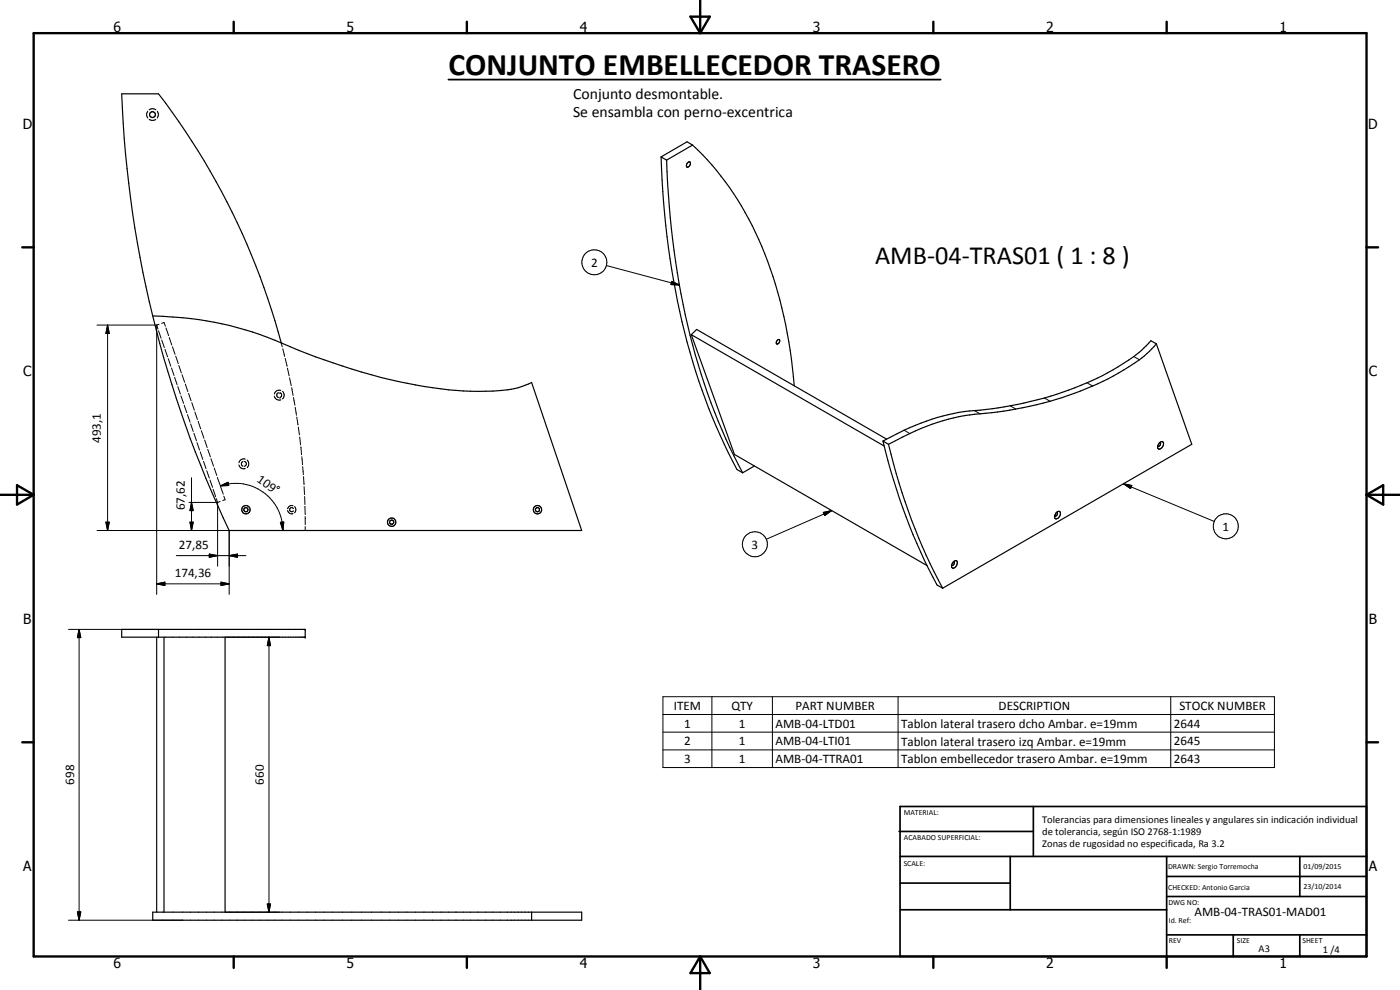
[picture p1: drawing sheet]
<svg xmlns="http://www.w3.org/2000/svg" width="420mm" height="297mm" viewBox="0 0 420 297" stroke-linecap="round" stroke-linejoin="round" font-family="sans-serif">
<g fill="none" stroke="#000" stroke-width=".35">
<path d="M198.4 47.1l1.7 .9M198.4 47.1a230.9 230.9 0 0 0 14.4 75.6l4.6 10.6 3.8 7.6 1.7 1M200.1 48a229 229 0 0 0 14.3 75.6 157.9 157.9 0 0 0 8.5 18.3M206.3 48.9l.6-.3a.89 .89 0 0 1 .1 1 .89 .89 0 0 1-.9 .4zM207.8 43.5l-1.6-1-7.8 4.6M207.8 43.5l-7.7 4.5M207.8 43.5a91.6 91.6 0 0 1 24.9 41.7 143.4 143.4 0 0 1 5.7 30.6M45.8 94.8a103.9 103.9 0 0 1 43.9 10.3 177.8 177.8 0 0 0 45 11.9 65 65 0 0 0 20.8-.7l4-1.5 15.1 44.4h-105.8a335.2 335.2 0 0 1-23-64.4zM45.8 94.8a327.7 327.7 0 0 1-9.3-66.6h11.1a212.7 212.7 0 0 1 36.8 74.7M207.5 100.4l12.9 36 57.8 33.3M207.5 100.4l1.6-1.6 57 32.9M207.5 100.4l57.8 33.4"/>
<path d="M233.2 102.2l.6-.3a.78 .78 0 0 1 .1 .9 .78 .78 0 0 1-.9 .3zM347 103.2l10.7 30.1-74.8 43.2M347 103.2l-1.6-1a37.6 37.6 0 0 1-11.4 8.8 100.4 100.4 0 0 1-34.5 11.4l-5.3 .7a64.4 64.4 0 0 0-29.2 9.2M347 103.2a34.1 34.1 0 0 1-9.7 7.8 102.1 102.1 0 0 1-44.7 13.3 68.2 68.2 0 0 0-26 9M226.4 139.8l-3.5 2.1M265 132.3l1.6 1M265 132.3a177.1 177.1 0 0 0 16.2 43.2l1.7 1M266.6 133.3a174.9 174.9 0 0 0 16.3 43.2M348.1 132.8a.71 .71 0 0 1 1-.1 .71 .71 0 0 1 0 1 .95 .95 0 0 1-.6 .9 .95 .95 0 0 1-1.1-.2l.1-.8zM348.1 132.8a.6 .6 0 0 1 .1 .8 .6 .6 0 0 1-.7 .2M316.9 153.9a.73 .73 0 0 1 1.1-.4 .73 .73 0 0 1 .1 1.1 1.03 1.03 0 0 1-1.5 .8v-.8zM317.1 153.7l.1 .1a.61 .61 0 0 1 0 .7 .61 .61 0 0 1-.7 .2"/>
<path d="M286 168.7l.4-.3a.62 .62 0 0 1 .8 0 .62 .62 0 0 1 .1 .8 1.21 1.21 0 0 1-1.6 1.1l-.1-.7zM286.2 168.5a.6 .6 0 0 1 .1 .8 .6 .6 0 0 1-.7 .2M36.5 188.8h55.1v2.4h-55.1zM47 191.2v82.5M47.6 188.8v2.4M49.2 191.2v82.5M67.6 191.2v82.5M45.8 273.7h128.8v2.4h-128.8zM159.5 273.7v2.4"/>
<circle cx="45.8" cy="34.4" r=".88"/>
<circle cx="73.8" cy="152.9" r=".62"/>
<circle cx="73.8" cy="152.9" r="1.25"/>
<circle cx="117.5" cy="156.7" r="1.25"/>
<circle cx="117.5" cy="156.7" r=".62"/>
<circle cx="161.3" cy="152.9" r="1.26"/>
<circle cx="161.3" cy="152.9" r=".63"/>
</g>
<g fill="none" stroke="#000" stroke-width=".3">
<path d="M44.4 33.4h-.1a1.7 1.7 0 0 0 .1 2M44.7 33l.9-.4 1.2 .4M44.7 35.8l.9 .3 1.2-.3M47.2 33.4a1.76 1.76 0 0 1 0 2M182 79.7l21.9 5.8M29.1 97.5h17.9M32.3 97.5l.5 2.5h-1zM32.3 97.5v61.7M47 97.5l.4 1.2M47 97.5v80.9M47.6 99.2l.7 2.3M47.7 97.3l-.7 .2"/>
<path d="M48.5 97l.7-.2 .4 1.1M49.8 98.4l.8 2.3M201.6 84.4l2.3 1.1-2.5-.1zM48.5 102l.8 2.3M49.5 104.8l.8 2.3M50.5 107.6l.8 2.3M50.8 101.3l.8 2.2M51.5 110.4l.7 2.2M51.8 104.1l.7 2.2M52.4 113.2l.8 2.2M52.7 106.8l.8 2.3M53.4 116l.7 2.2"/>
<path d="M53.7 109.6l.7 2.3M54.3 118.8l.8 2.2M54.6 112.4l.8 2.3M55.6 115.2l.8 2.3M56.6 118l.8 2.3M82.3 118.9a1.5 1.5 0 0 0 2 1.1M83.6 117.9a.72 .72 0 0 0-.6 .7 .72 .72 0 0 0 .6 .7M84 117.9h.1M84 119.3h.1M84 117.9a.73 .73 0 0 1 .5 .7 .73 .73 0 0 1-.5 .7M84.3 117.1a1.5 1.5 0 0 0-2 1.1M84.4 102.9l.3 1.2"/>
<path d="M84.8 117.4a1.49 1.49 0 0 1 0 2.3M84.9 104.6l.5 2.3M85.6 107.5l.5 2.4M86.3 110.4l.5 2.4M86.9 113.4l.5 2.3M87.5 116.3l.5 2.4M88.1 119.3l.4 2.3M313.5 119.4l1.7 1M326.2 114.9l1.7 .9M340.3 107l1.7 .9M55.3 121.6l.8 2.3M56.2 124.4l.9 2.3"/>
<path d="M57.2 127.2l.8 2.3M57.6 120.8l.7 2.3M58.2 130l.8 2.2M58.5 123.6l.8 2.3M59.1 132.8l.8 2.2M59.5 126.4l.7 2.3M60.1 135.6l.8 2.2M60.4 129.2l.8 2.3M61.1 138.4l.7 2.2M61.4 132l.8 2.3M62.3 134.8l.8 2.3M63.3 137.6l.8 2.3"/>
<path d="M71.7 139.5a1.48 1.48 0 0 0 1.9 1.1M72.9 138.5a.73 .73 0 0 0-.5 .7 .73 .73 0 0 0 .5 .7M73.4 138.5a.72 .72 0 0 1 .6 .7 .72 .72 0 0 1-.6 .7M73.6 137.8a1.49 1.49 0 0 0-1.9 1.1M74.2 138a1.58 1.58 0 0 1 0 2.3M88.6 122.2l.4 2.4M89.1 125.1l.3 2.4M89.5 128.1l.4 2.4M89.9 131.1l.3 2.4M90.3 134.1l.2 2.3M90.6 137l.2 2.4M90.8 140l.2 2.4"/>
<path d="M271.3 129.1l1.7 1M292.4 123.2l1.7 1M303.2 121.8l1.6 .9M29.1 159.2h39.7v19.2M31.8 156.7h1l-.5 2.5zM56.7 150.7h8.6M57 156.7h1l-.5 2.5zM57.5 150.7l.5 2.5h-1zM57.5 143.3v15.9M62 141.2l.8 2.2M63 144l.8 2.2M64 146.8l.7 2.2"/>
<path d="M64.3 140.4l.8 2.3M64.9 149.6l.4 1.1M65.2 143.3l.8 2.2M65.3 150.7v19.2M66.1 150.5l-.8 .2M66.1 145.8l2.3-1.1 .3 1zM66.1 145.8a14.2 14.2 0 0 1 18.8 13.4M66.2 146l.8 2.3M67.2 148.8l.4 1.1-.8 .3M84.1 156.7l1.1-.1-.3 2.6zM86.3 153.2a1.24 1.24 0 0 0 1.6 .9M87.9 151.8a1.21 1.21 0 0 0-1.6 .9"/>
<path d="M88 152.6l-.7-.3-.4 .4 .1 .6 .3 .2 .7-.2M88.4 152a1.19 1.19 0 0 1 0 1.8M91.1 143l.2 2.4M91.3 146l.1 2.4M91.4 149l.1 2.4M91.5 152l.1 2.4M91.6 155v2.4M91.6 158v1.2M247.1 153.8l2.5-.6-2.1 1.5zM249.6 153.2l-19.6 8.6M337.2 145.2l2.5 .5-.4 .9zM337.2 145.2l27.2 11.3"/>
<path d="M47 175.2l2.5-.5v1zM47 175.2h21.8M52.9 166.7h20.9M62.8 166.2l2.5 .5-2.5 .5zM66.3 174.7l2.5 .5-2.5 .5zM68.8 166.7l2.5-.5v1zM20.6 188.8h27M23.7 188.8l.5 2.5h-1zM23.7 188.8v87.3M67.6 191.2h16.3M80.7 191.2l.5 2.5h-1zM80.7 191.2v82.5"/>
<path d="M199 209h183.5v21.3h-183.5zM199 214.4h183.5M199 219.7h183.5M213.6 209v21.3M231.8 209v21.3M269.5 209v21.3M351.4 209v21.3M199 225h183.5M20.6 276.1h34.3M23.2 273.6h1l-.5 2.5zM67.6 273.7h16.3M80.2 271.2h1l-.5 2.5z"/>
<circle cx="178.3" cy="78.7" r="3.7"/>
<circle cx="367.9" cy="157.9" r="3.7"/>
<circle cx="226.6" cy="163.3" r="3.8"/>
</g>
<g fill="#000">
<circle cx="91.6" cy="188.8" r=".18"/>
<circle cx="91.6" cy="191.2" r=".18"/>
</g>
<g fill="none" stroke="#000" stroke-width=".71">
<path d="M10.1 9.9h400v277.1h-400zM70.1 6.5v3.4M140.1 6.5v3.4M207.2 5h5.8l-2.9 4.9zM210.1 0v9.9M280.1 6.5v3.4M350.1 6.5v3.4M6.7 74.2h3.4M410.1 74.2h3.5M.1 148.5h10M5.1 145.6l5 2.9-5 2.9zM410.1 148.5h10"/>
<path d="M410.1 148.5l5-2.9v5.8zM6.7 222.7h3.4M410.1 222.7h3.5M70.1 287v3.4M140.1 287v3.4M210.1 287v10M210.1 287l2.9 5h-5.8zM280.1 287v3.4M350.1 287v3.4"/>
</g>
<g fill="none" stroke="#000" stroke-width=".51">
<path d="M269.8 249.5h40.3M270.1 242h140v45h-140zM270.1 257h140M303.2 257v16M310.1 242v15M350.1 257v30M390.1 257v12M270.1 265h33.1M270.1 273h80M350.1 269h60M350.1 263h60M350.1 280.5h60"/>
<path d="M370.1 280.5v6.5M390.1 280.5v6.5"/>
</g>
<g fill="#000">
<path d="M201.6 84.4l2.3 1.1-2.5-.1zM32.3 97.5l.5 2.5h-1zM31.8 156.7h1l-.5 2.5zM57 156.7h1l-.5 2.5zM57.5 150.7l.5 2.5h-1zM66.1 145.8l2.3-1.1 .3 1zM84.1 156.7l1.1-.1-.3 2.6zM247.1 153.8l2.5-.6-2.1 1.5zM337.2 145.2l2.5 .5-.4 .9zM47 175.2l2.5-.5v1zM62.8 166.2l2.5 .5-2.5 .5zM66.3 174.7l2.5 .5-2.5 .5z"/>
<path d="M68.8 166.7l2.5-.5v1zM23.7 188.8l.5 2.5h-1zM80.7 191.2l.5 2.5h-1zM23.2 273.6h1l-.5 2.5zM80.2 271.2h1l-.5 2.5z"/>
</g>
<path d="M134.6 23.9h147.7" fill="none" stroke="#000" stroke-width=".53"/>
<text font-size="9.4" x="134.6" y="22.6">CONJUNTO EMBELLECEDOR TRASERO</text>
<text font-size="7.9" x="262.7" y="79.2">AMB-04-TRAS01 ( 1 : 8 )</text>
<g font-size="4.7">
<text x="172" y="29.8">Conjunto desmontable.</text>
<text x="172" y="35.2">Se ensambla con perno-excentrica</text>
</g>
<g font-size="4.2">
<text x="34" y="9.6">6</text>
<text x="104" y="9.6">5</text>
<text x="174" y="9.6">4</text>
<text x="244" y="9.6">3</text>
<text x="314" y="9.6">2</text>
<text x="384" y="9.6">1</text>
<text x="6.8" y="38.7">D</text>
<text x="410.6" y="38.7">D</text>
<text x="7" y="112.9">C</text>
<text x="410.8" y="112.9">C</text>
<text x="7" y="187.1">B</text>
<text x="410.8" y="187.1">B</text>
<text x="7" y="261.4">A</text>
<text x="410.8" y="261.4">A</text>
<text x="34" y="290.4">6</text>
<text x="104" y="290.4">5</text>
<text x="174" y="290.4">4</text>
<text x="244" y="290.4">3</text>
<text x="314" y="290.4">2</text>
<text x="384" y="290.4">1</text>
</g>
<g font-size="3.9">
<text x="177.4" y="80">2</text>
<text x="30.2" y="132.9" transform="rotate(-90 30.2 132.9)">493,1</text>
<text x="76.9" y="144.3" transform="rotate(35 76.9 144.3)">109°</text>
<text x="55.4" y="153.1" transform="rotate(-90 55.4 153.1)">67,62</text>
<text x="366.9" y="159.2">1</text>
<text x="53.7" y="164.6">27,85</text>
<text x="225.5" y="164.6">3</text>
<text x="52.4" y="173.1">174,36</text>
<text x="202.2" y="213">ITEM</text>
<text x="219.5" y="213">QTY</text>
<text x="238.7" y="213">PART NUMBER</text>
<text x="299.7" y="213">DESCRIPTION</text>
<text x="353.9" y="213">STOCK NUMBER</text>
<text x="205.3" y="218.3">1</text>
<text x="221.7" y="218.3">1</text>
<text x="232.7" y="218.3">AMB-04-LTD01</text>
<text x="270.4" y="218.4">Tablon lateral trasero dcho Ambar. e=19mm</text>
<text x="352.3" y="218.3">2644</text>
<text x="205.3" y="223.6">2</text>
<text x="221.7" y="223.6">1</text>
<text x="232.7" y="223.6">AMB-04-LTI01</text>
<text x="270.4" y="223.7">Tablon lateral trasero izq Ambar. e=19mm</text>
<text x="352.3" y="223.6">2645</text>
<text x="205.3" y="228.9">3</text>
<text x="221.7" y="228.9">1</text>
<text x="232.7" y="228.9">AMB-04-TTRA01</text>
<text x="270.4" y="229">Tablon embellecedor trasero Ambar. e=19mm</text>
<text x="352.3" y="228.9">2643</text>
<text x="22.2" y="235.5" transform="rotate(-90 22.2 235.5)">698</text>
<text x="79.2" y="235.5" transform="rotate(-90 79.2 235.5)">660</text>
<text x="358.5" y="275">AMB-04-TRAS01-MAD01</text>
</g>
<g font-size="3.1">
<text x="312.7" y="246.8">Tolerancias para dimensiones lineales y angulares sin indicación individual</text>
<text x="312.7" y="250.4">de tolerancia, según ISO 2768-1:1989</text>
<text x="312.7" y="254">Zonas de rugosidad no especificada, Ra 3.2</text>
<text x="377.7" y="285.6">A3</text>
<text x="397" y="285.9">1 /4</text>
</g>
<g font-size="2.4">
<text x="271.2" y="244.4">MATERIAL:</text>
<text x="271.3" y="252">ACABADO SUPERFICIAL:</text>
<text x="271.2" y="259.7">SCALE:</text>
<text x="350.6" y="260.8">DRAWN: Sergio Torremocha</text>
<text x="391.2" y="260.6">01/09/2015</text>
<text x="350.6" y="267">CHECKED: Antonio Garcia</text>
<text x="391.2" y="266.7">23/10/2014</text>
<text x="350.6" y="271.4">DWG NO:</text>
<text x="350.8" y="276.9">Id. Ref:</text>
<text x="350.8" y="282.8">REV</text>
<text x="371.2" y="282.9">SIZE</text>
<text x="390.9" y="282.9">SHEET</text>
</g>
</svg>
